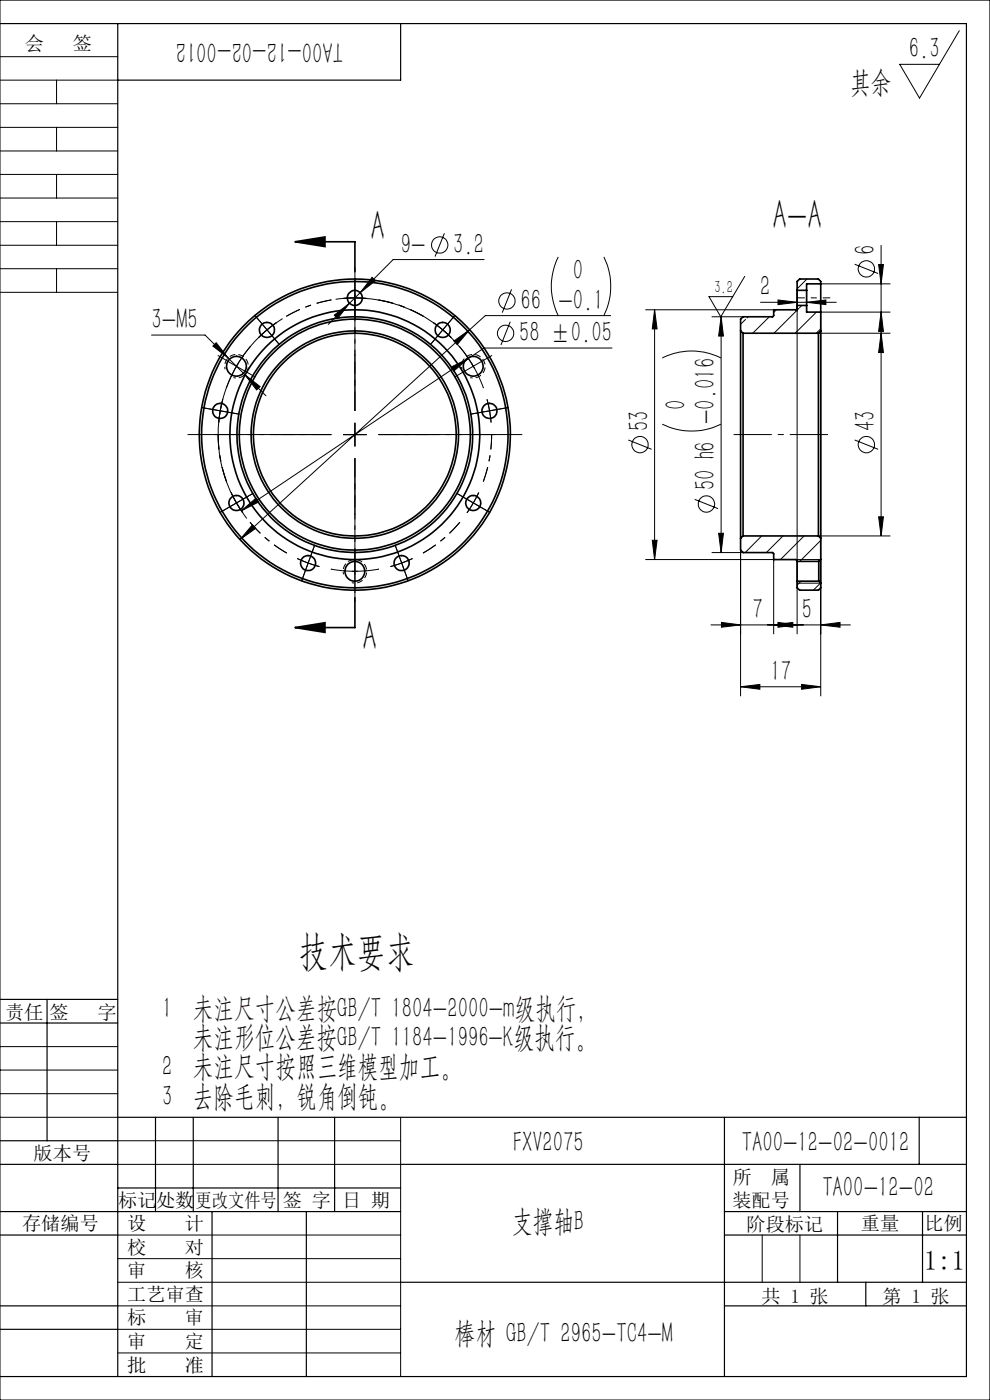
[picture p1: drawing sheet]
<svg xmlns="http://www.w3.org/2000/svg" width="210mm" height="297mm" viewBox="0 0 210 297" stroke-linecap="round" stroke-linejoin="round" font-family="sans-serif">
<g fill="none" stroke="#000" stroke-width=".35">
<path d="M62.6 51.3h12.7v6.3M62.6 51.3l6.3-1v2zM157.1 70.2v44M157.1 70.2l.5 .5M157.6 70.7v43M157.6 70.7h16M169.1 64.8v.7l-.2 .2h-4.8v1.3l-.2 .2h-6.3l-.5 .5v2.5M169.1 61.6v3.2M169.1 64.8h2M169.1 61.6h2M171.1 61.6v3.2M171.1 64.8v1.4h3"/>
<path d="M173.6 70.7v43M174.1 70.2v44M174.1 60.2v6M174.1 60.2v-.5l-.5-.5h-4l-.5 .5v1.9M174.1 70.2l-.5 .5M174.1 60.2h-3v1.4M174.1 66.2v4M157.1 114.2v2.5l.5 .5h6.3l.2 .2v1.3h4.8l.2 .4M157.6 113.7h16M157.6 113.7l-.5 .5M169.1 119.1v4.2M169.1 119.1h4.6"/>
<path d="M173.6 113.7l.5 .5M173.7 119.1v4.2M174.1 118.7v5M174.1 114.2v4.5M174.1 118.7l-.4 .4M62.6 133.1l6.3-1v2.1zM75.3 126.8v6.3h-12.7M169.1 123.3v1.4l.5 .5h4l.5-.5v-1M169.1 123.3h4.6M173.7 123.3l.4 .4"/>
<circle cx="50.2" cy="77.7" r="2.1"/>
<circle cx="56.6" cy="70" r="1.6"/>
<circle cx="75.3" cy="63.2" r="1.6"/>
<circle cx="93.9" cy="70" r="1.6"/>
<circle cx="100.4" cy="77.7" r="2.1"/>
<circle cx="46.7" cy="87.2" r="1.6"/>
<circle cx="75.3" cy="92.2" r="32.5"/>
<circle cx="75.3" cy="92.2" r="26.5"/>
<circle cx="75.3" cy="92.2" r="22"/>
<circle cx="75.3" cy="92.2" r="25"/>
<circle cx="75.3" cy="92.2" r="21.5"/>
<circle cx="75.3" cy="92.2" r="33"/>
<circle cx="75.3" cy="92.2" r="24.5"/>
<circle cx="103.8" cy="87.2" r="1.6"/>
<circle cx="50.2" cy="106.7" r="1.6"/>
<circle cx="65.4" cy="119.5" r="1.59"/>
<circle cx="85.2" cy="119.5" r="1.6"/>
<circle cx="100.4" cy="106.7" r="1.59"/>
<circle cx="75.3" cy="121.2" r="2.1"/>
</g>
<g fill="none" stroke="#000" stroke-width=".21">
<path d="M0 12h25M0 17h25M0 0h210v297h-210zM12 17v5M203.5 6.5l-8.4 14.3-4.2-7.2h8.4M0 22h25M0 27h25M0 32h25M0 37h25M12 27v5M12 37v5M0 42h25"/>
<path d="M0 47h25M0 52h25M0 57h25M12 47v5M12 57v5M78.9 58.8l.8 .7-3.3 2.6zM94.3 49.5l-2 4.9M102.7 55.1h-19.3l-7 7M118.4 54.5a13.8 13.8 0 0 0 0 12.5M128.1 54.5a14.1 14.1 0 0 1 0 12.5M158 58.6l-5.1 8.6-2.5-4.3h5M171.2 59.2l-2.1 2.1"/>
<path d="M181.3 56.1l5 1.9M186.4 56.1h1l-.5 4.1zM186.9 52v61.7M0 62h25M32.1 71.1h11.4l4.9 4.8M45.2 73.4l.7-.7 2.5 3.2zM48 76.4l2.2 1.3M48.4 75.9l8 8.1M50.2 77.7l-1.2 2.2M50.2 77.7l2.1 1.2M51.5 75.6l-1.3 2.1M51.9 79.5l3.3 2.5-.8 .7z"/>
<path d="M59.9 67.6a29 29 0 0 0-7.5 42.4M70.9 66.8l3.2-2.5-2.5 3.3zM71.2 63.5a28.9 28.9 0 0 1 29.2 14.2M72.8 63.3h5M74.1 64.3l-4.5 4.5M75.3 60.7v5M76.4 62.1l-2.3 2.2M95.7 77.9l3.6-1.8-3.1 2.6zM96.3 72.4l3.3-2.4-2.6 3.1zM99.6 70l-48.7 44.5M108.2 68.3l-1.9 4.9M108.5 61.4l-2 4.9"/>
<path d="M129.5 67h-26.6l-3.3 3M129.8 73.8h-27.1l-51.5 34.6M136.9 65.7h27.2M138.9 65.7l.5 4.1h-1zM138.9 65.7v53M140.5 75.9a13.8 13.8 0 0 1 12.4 0M151 67.2h6.6M153 67.2v50M153 67.2l.5 4.1h-1.1zM158.2 67.8l-1.1 1M158.7 67.2l-.2 .2M161.3 64.1h16.1"/>
<path d="M163.2 67.2l-3.5 3.5M164.7 65.7l-.6 .6M165 63.6l4.1 .5-4.1 .5zM169.1 61.6v72.9M169.5 65.4l-5.3 5.3M170.1 64.8l-.5 .5M171.1 64.1l4.1-.5v1zM171.1 61.6v4.5M173.2 66.2l-4.5 4.5M173.6 70.7h15.3M174.1 69.7l-1 1M174.1 60.2h14.8"/>
<path d="M186.9 70.7l.5 4.1h-1zM186.9 66.2l.5 4.1h-1zM188.9 66.2h-14.8v81.5M72.8 92.2h5M75.3 89.7v5M133.3 93.3l4.9 2M140.5 90a14.1 14.1 0 0 0 12.4 0M181.3 93.3l5 2M51.2 108.4l3.1-2.7 .6 .8zM53.6 111.3l.7 .8-3.4 2.4zM138.4 114.6h1l-.5 4.1zM147.4 105.9l4.9 2"/>
<path d="M151 117.2h6.6M152.4 113.1h1.1l-.5 4.1zM157.1 116.7v31M161.6 113.7l-3.5 3.5M164.1 118.7v15.8M166.1 113.7l-3.5 3.5M170.6 113.7l-5 5M173.6 113.7h15.3M174.1 114.6l-4.4 4.5M174.1 118.7h-37.2M186.4 109.6h1l-.5 4.1zM150.7 132.6h29.7"/>
<path d="M153 132l4.1 .6-4.1 .5zM164.1 132.6l4.1-.6v1.1zM165 132l4.1 .6-4.1 .5zM169.1 123.7h5M169.9 123.3l-.8 .8M174.1 123.7l-1.6 1.5M174.1 132.6l4.1-.6v1.1zM157.1 145.7l4.1-.5v1zM157.1 145.7h17M170 145.2l4.1 .5-4.1 .5zM0 227h25M0 222h25"/>
<path d="M0 237h25M0 232h25M85 237v55M25 242h60M25 247h60M25 272h60M25 277h60M25 267h60M25 262h60M161.7 262v10M169.7 262v10M25 282h60"/>
<path d="M25 287h60M153.7 292h.1"/>
<circle cx="93.3" cy="52" r="1.73"/>
<circle cx="183.8" cy="57" r="1.73"/>
<circle cx="107.2" cy="70.7" r="1.73"/>
<circle cx="107.5" cy="63.9" r="1.73"/>
<circle cx="135.8" cy="94.3" r="1.73"/>
<circle cx="183.8" cy="94.3" r="1.73"/>
<circle cx="149.8" cy="106.9" r="1.73"/>
</g>
<path d="M49.5 80.1a2.5 2.5 0 0 0 3.2-2.2 2.5 2.5 0 0 0-2.7-2.7 2.5 2.5 0 0 0-2.2 3.1M99.8 80.1a2.5 2.5 0 0 0 3.1-2.2 2.5 2.5 0 0 0-2.7-2.7 2.5 2.5 0 0 0-2.2 3.1M74.6 123.6a2.5 2.5 0 0 0 3.2-2.2 2.5 2.5 0 0 0-2.7-2.7 2.5 2.5 0 0 0-2.2 3.1" fill="none" stroke="#000" stroke-width=".21" stroke-dasharray="1.3 .6" stroke-dashoffset=".8" stroke-linecap="butt"/>
<g fill="none" stroke="#000" stroke-width=".21" stroke-dasharray="30.5 1.3 1.3 1.3" stroke-linecap="butt">
<path d="M48 76.4l-1.8-1M52.3 78.9l1.9 1.1M53.1 73.5l-.1 .1M55 68.1l-1-1.3M56.6 70l-1.8 1.7M56.6 70l2-1.5M56.6 70l-1.6-1.9M56.6 70l1.7 1.9M58.3 71.9l1 1.2M75.3 63.2l-2.5 .1M75.3 63.2l2.5 .1M75.3 60.7v-1.6"/>
<path d="M75.3 65.7v1.6M75.3 63.2v-2.5M75.3 63.2v2.5M92.3 71.9l-1 1.2M93.9 70l-2-1.5M93.9 70l1.9 1.7M93.9 70l1.6-1.9M93.9 70l-1.6 1.9M95.5 68.1l1.1-1.3M97.5 73.6v-.1M98.2 78.9l-1.8 1.1M100.4 77.7l-1.3-2.1"/>
<path d="M100.4 77.7l1.2 2.2M100.4 77.7l2.2-1.3M100.4 77.7l-2.2 1.2M102.6 76.4l1.8-1M44.3 86.7l-1.6-.3M46.7 87.2l-.3 2.4M46.7 87.2l.6-2.5M46.7 87.2l-2.4-.5M46.7 87.2l2.5 .4M48.1 82.2l-.1 .1M49.2 87.6l1.6 .3M75.3 92.2h-2.5"/>
<path d="M75.3 92.2v2.5M75.3 92.2h2.5M75.3 92.2v-2.5M101.4 87.6l-1.6 .3M102.6 82.3l-.1-.1M103.8 87.2l-.5-2.5M103.8 87.2l.4 2.4M103.8 87.2l2.5-.5M103.8 87.2l-2.4 .4M106.3 86.7l1.6-.3M48 107.9l-1.4 .8M50.2 106.7l1.3 2.1"/>
<path d="M50.2 106.7l-1.2-2.2M50.2 106.7l-2.2 1.2M50.2 106.7l2.1-1.3M52.3 105.4l1.4-.8M65.4 119.4l2.3 .8M65.4 119.4l-2.3-.9M65.4 119.4l-.9 2.4M65.4 119.4l.8-2.3M66.2 117.1l.6-1.5M75.3 118.7v-2.1M84.3 117.1l-.5-1.5M85.2 119.4l2.3-.9"/>
<path d="M85.2 119.4l-2.4 .8M85.2 119.4l.9 2.4M85.2 119.4l-.9-2.3M98.2 105.4l-1.4-.8M100.4 106.7l1.2-2.2M100.4 106.7l-1.3 2.1M100.4 106.7l2.2 1.2M100.4 106.7l-2.2-1.3M102.6 107.9l1.4 .8M64.5 121.8l-.5 1.5M70.2 120.7l.1 .1M75.3 121.2l2.5-.1"/>
<path d="M75.3 121.2l-2.5-.1M75.3 121.2v2.5M75.3 121.2v-2.5M75.3 123.7v2.1M80.3 120.8l.1-.1M86.1 121.8l.5 1.5"/>
</g>
<path d="M53.1 73.5a29 29 0 0 0-5.1 8.8M70.3 63.6a29 29 0 0 0-9.6 3.5M89.8 67.1a29 29 0 0 0-9.5-3.5M46.3 92.1a29 29 0 0 0 1.8 10.1M102.6 82.3a29 29 0 0 0-5.1-8.8M53 110.8a29 29 0 0 0 7.8 6.5M89.7 117.3a29 29 0 0 0 7.8-6.5M102.5 102.2a29 29 0 0 0 1.8-10.1M70.2 120.7a29 29 0 0 0 10.2 0" fill="none" stroke="#000" stroke-width=".21" stroke-dasharray="30.5 1.3 1.3 1.3" stroke-dashoffset="27.3" stroke-linecap="butt"/>
<path d="M155.6 92.2h20" fill="none" stroke="#000" stroke-width=".21" stroke-dasharray="30.5 1.3 1.3 1.3" stroke-dashoffset="22.4" stroke-linecap="butt"/>
<path d="M169.1 63.2h7" fill="none" stroke="#000" stroke-width=".21" stroke-dasharray="30.5 1.3 1.3 1.3" stroke-dashoffset="28.9" stroke-linecap="butt"/>
<g fill="none" stroke="#000" stroke-width=".25">
<path d="M0 5h205v287h-205M25 5v287M85 5v12h-60M164.1 118.7v.4M0 212h25M0 217h25M10 212v30M25 237h180M33 237v20M41 237v20M59 237v20M71 237v20"/>
<path d="M153.7 237v55M195 237v10M0 247h25M0 242h25M0 257h85M25 252h60M45 257v35M65 257v35M85 247h120M153.7 257h51.3M169.7 247v10M177.7 257v15"/>
<path d="M195.7 257v15M0 262h25M0 277h25M85 272h120M153.7 262h51.3M153.7 277h51.3M183.7 272v5M0 282h25"/>
</g>
<path d="M70.3 92.2h-30.5M75.3 97.2v30.5M75.3 87.2v-30.5M80.3 92.2h30.5" fill="none" stroke="#000" stroke-width=".21" stroke-dasharray="30.5 1.3 1.3 1.3" stroke-dashoffset="15.2" stroke-linecap="butt"/>
<path d="M70.3 92.2h-24.8M75.3 97.2v24.7M75.3 87.2v-24.8M80.3 92.2h24.7" fill="none" stroke="#000" stroke-width=".21" stroke-dasharray="30.5 1.3 1.3 1.3" stroke-dashoffset="20" stroke-linecap="butt"/>
<path d="M70.3 92.2h-12M75.3 97.2v12M75.3 87.2v-12M80.3 92.2h12" fill="none" stroke="#000" stroke-width=".21" stroke-dasharray="30.5 1.3 1.3 1.3" stroke-dashoffset="26.4" stroke-linecap="butt"/>
<g fill="#000">
<path d="M62.6 51.3l6.3-1v2zM62.6 133.1l6.3-1v2.1z"/>
<path d="M70.9 66.8l.7 .8 2.5-3.3zM78.9 58.8l-2.5 3.3 3.3-2.6zM51.2 108.4l3.7-1.9-.6-.8zM95.7 77.9l.5 .8 3.1-2.6zM53.6 111.3l-2.7 3.2 3.4-2.4zM96.3 72.4l.7 .7 2.6-3.1zM51.9 79.5l2.5 3.2 .8-.7zM45.9 72.7l-.7 .7 3.2 2.5z"/>
<path d="M153 67.2l.5 4.1h-1.1zM152.4 113.1h1.1l-.5 4.1z"/>
<path d="M171.1 64.1l4.1-.5v1zM165 63.6l4.1 .5-4.1 .5z"/>
<path d="M186.9 70.7l.5 4.1h-1zM186.4 109.6h1l-.5 4.1zM138.9 65.7l.5 4.1h-1zM138.4 114.6h1l-.5 4.1zM186.4 56.1h1l-.5 4.1zM186.9 66.2l.5 4.1h-1z"/>
<path d="M165 132l4.1 .6-4.1 .5zM174.1 132.6l4.1-.6v1.1zM157.1 145.7l4.1-.5v1zM170 145.2l4.1 .5-4.1 .5zM153 132l4.1 .6-4.1 .5zM164.1 132.6l4.1-.6v1.1z"/>
</g>
<g font-size="8.8">
<text x="78.6" y="50.9">A</text>
<text x="163.9" y="48.6">A-A</text>
<text x="76.9" y="138">A</text>
<text x="63.5" y="204.7">技术要求</text>
</g>
<g font-size="6.3">
<text x="72.8" y="9" transform="rotate(-180 72.8 9)">TA00-12-02-0012</text>
<text x="192.8" y="12.4">6.3</text>
<text x="180.3" y="19.5">其余</text>
<text x="85" y="53.8">9-</text>
<text x="96.1" y="53.8">3.2</text>
<text x="121.5" y="59.5">0</text>
<text x="185.7" y="54.2" transform="rotate(-90 185.7 54.2)">6</text>
<text x="110.4" y="65.7">66 -0.1</text>
<text x="161.3" y="62.9">2</text>
<text x="32.1" y="69.8">3-M5</text>
<text x="110.1" y="72.6">58 ±0.05</text>
<text x="145.5" y="86.9" transform="rotate(-90 145.5 86.9)">0</text>
<text x="137.6" y="91.4" transform="rotate(-90 137.6 91.4)">53</text>
<text x="185.7" y="91.4" transform="rotate(-90 185.7 91.4)">43</text>
<text x="151.7" y="104" transform="rotate(-90 151.7 104)">50 h6 -0.016</text>
<text x="159.6" y="131.3">7</text>
<text x="170.1" y="131.3">5</text>
<text x="163.4" y="144.4">17</text>
<text x="34.4" y="215.9">1 未注尺寸公差按GB/T 1804-2000-m级执行，</text>
<text x="40.9" y="222.1">未注形位公差按GB/T 1184-1996-K级执行。</text>
<text x="34.4" y="228.4">2 未注尺寸按照三维模型加工。</text>
<text x="34.4" y="234.6">3 去除毛刺，锐角倒钝。</text>
<text x="108.8" y="244.4">FXV2075</text>
<text x="157.3" y="244.4">TA00-12-02-0012</text>
<text x="174.4" y="254">TA00-12-02</text>
<text x="108.6" y="261">支撑轴B</text>
<text x="96.5" y="284.8">棒材 GB/T 2965-TC4-M</text>
</g>
<text font-size="5.8" x="196" y="269.4">1:1</text>
<g font-size="4.1">
<text x="5.3" y="10.6">会</text>
<text x="15.4" y="10.6">签</text>
<text x="1.1" y="216.1">责任</text>
<text x="10.5" y="216.1">签</text>
<text x="20.7" y="216.1">字</text>
<text x="7.1" y="246.1">版本号</text>
<text x="155.4" y="251.1">所</text>
<text x="163.5" y="251.1">属</text>
<text x="25.1" y="256.1">标记</text>
<text x="33.1" y="256.1">处数</text>
<text x="41.5" y="256.1">更改文件号</text>
<text x="60" y="256.1">签 字</text>
<text x="72.6" y="256.1">日 期</text>
<text x="155.4" y="256.1">装配号</text>
<text x="4.7" y="260.9">存储编号</text>
<text x="27" y="260.9">设</text>
<text x="39.2" y="260.9">计</text>
<text x="158.4" y="261.1">阶段标记</text>
<text x="182.6" y="261">重量</text>
<text x="196.1" y="260.9">比例</text>
<text x="27" y="266.1">校</text>
<text x="39.2" y="266.1">对</text>
<text x="27" y="270.9">审</text>
<text x="39.2" y="270.9">核</text>
<text x="27" y="276">工艺审查</text>
<text x="27" y="280.9">标</text>
<text x="39.2" y="280.9">审</text>
<text x="161.6" y="276.4">共 1 张</text>
<text x="187.2" y="276.4">第 1 张</text>
<text x="27" y="286">审</text>
<text x="39.2" y="286">定</text>
<text x="27" y="291">批</text>
<text x="39.2" y="291">准</text>
</g>
<text font-size="3.8" x="151.5" y="62.2">3.2</text>
</svg>
